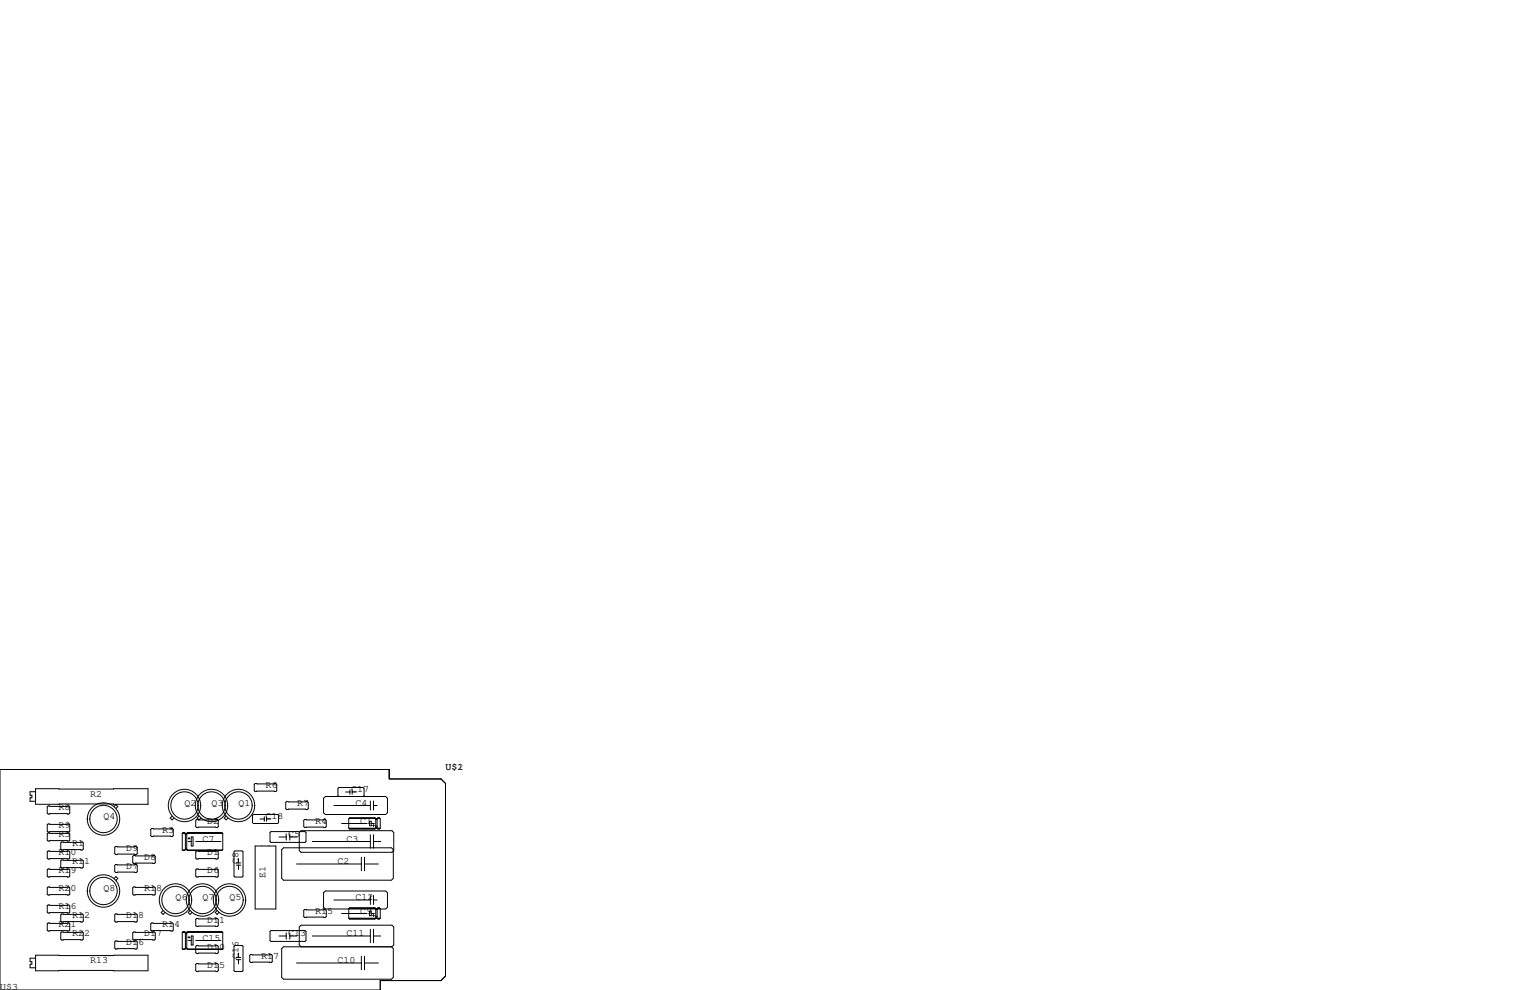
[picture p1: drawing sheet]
<svg xmlns="http://www.w3.org/2000/svg" width="432mm" height="279mm" viewBox="0 0 432 279" stroke-linecap="round" stroke-linejoin="round" font-family="sans-serif">
<g fill="none" stroke="#000" stroke-width=".28">
<path d="M0 217.2h109.9v2.6h14.6l1.2 1.3v54.4l-1.2 1.2h-17.2v2.7h-107.3zM9.9 223.4h-1.4v1h.5v.7h-.5v1h1.4M10 222.6h31.8v4.4h-31.8zM13.6 232.5h5.8l.3 .3v1.8l-.3 .2h-5.8l-.3-.2v-1.8zM13.6 235.1h5.8l.3 .2v1.8l-.3 .3h-5.8l-.3-.3v-1.8zM13.6 227.5h5.8l.3 .2v1.8l-.3 .2h-5.8l-.3-.2v-1.8zM17.4 237.6h5.8l.3 .3v1.7l-.3 .3h-5.8l-.3-.3v-1.7zM32.2 227.6l.5-.5 .5 .5-.5 .5M32.6 238.9h5.9l.2 .2v1.8l-.2 .3h-5.9l-.2-.3v-1.8zM42.8 233.8h5.8l.3 .3v1.7l-.3 .3h-5.8l-.3-.3v-1.7zM48.6 230.3l-.6 .6 .6 .5 .5-.5M51.4 235.2h11.5"/>
<path d="M51.4 235.2v4.6l.3 .2M51.4 235.2l.3-.3h.4l.2 .3v4.6M51.6 239.9h.6M51.7 235.1h.4M52.1 240h-.4M52.3 239.7h.4M52.3 235.5h.4M52.3 239.8l-.2 .2h-.4M52.3 239.6h.4M52.5 235.3h.1M52.7 239.8l.3 .2M52.8 239.9h9.9"/>
<path d="M53 235.1h9.6M53.1 237.5h.9M53.1 236.6h.5M53.3 236.3v.6M54 236.2h.5v2.6h-.5zM55.2 237.5h7.2M55.5 231.3h5.8l.3 .2v1.8l-.3 .3h-5.8l-.3-.3v-1.8zM56.2 230.3l-.5 .6 .5 .5 .5-.5M62.6 240h-9.6M62.9 235.2l-.3-.3h-9.6l-.3 .3v4.6M62.9 235.2v4.6l-.3 .2h-9.6M63.8 230.3l-.5 .6 .5 .5 .5-.5"/>
<path d="M71.2 230.1l.3-.2h6.9l.2 .2v2.1l-.2 .2h-6.9l-.3-.2zM72 221.1h5.9l.2 .3v1.7l-.2 .3h-5.9l-.2-.3v-1.7zM72 238.8h5.9v17.7h-5.9zM73.4 231.1h1.2M74.6 230.5v1.3M75.2 230.5v1.3M75.2 231.1h1.3M76.5 234.7h9.6l.3 .2v2.6l-.3 .2h-9.6l-.3-.2v-2.6zM78.7 236.2h2.1M80 239.3h30.5l.5 .5v8.1l-.5 .5h-30.5l-.5-.5v-8.1zM80.8 235.3v1.8M80.9 226.2h5.8l.3 .2v1.8l-.3 .3h-5.8l-.3-.3v-1.8z"/>
<path d="M81.8 236.2h2M81.8 235.3v1.8M85 234.4h25.6l.5 .5v5.1l-.5 .5h-25.6l-.5-.5v-5.1zM86 231.3h5.8l.3 .2v1.8l-.3 .3h-5.8l-.3-.3v-1.8zM88.1 237.5h16.4M91.3 225.3l.5-.5h17l.5 .5v4.1l-.5 .5h-17l-.5-.5zM94.2 227.3h10.3M95.6 224.8l-.2-.3v-2l.2-.3h6.9l.2 .3v2l-.2 .3M96.4 232.4h7.1M97.5 223.5h1.3M98.4 233.7h8.9M98.6 230.9h7.3"/>
<path d="M98.7 233.9h7.1M98.8 222.9v1.3M99.4 223.5h1.2M99.4 222.9v1.3M104.3 231.8h.5v1.2h-.5zM104.5 226.1v2.5M104.5 235.6v3.8M104.8 232.4h.9M105.2 233h.5M105.4 226.1v2.5M105.4 232.7v.5M105.4 235.6v3.8"/>
<path d="M105.4 237.5h2M105.4 227.3h1M105.8 230.8h-7.1l-.3 .3v2.6M105.8 230.8l-7.1 .1M105.8 230.8l.2 .3M106 231.1h.4M106 231.1v2.6l-.2 .3h-7.1l-.3-.3M106 233.2h.4M106 231.2h.4M106.2 233.6h.1M106.4 231.1v2.6l.3 .3h.4l.2-.3M106.6 230.9h.6"/>
<path d="M106.7 233.9h.4M107.1 230.8l.2 .3v2.6M107.1 230.8l-.4 .1M107.1 230.8h-.4l-.3 .3M13.6 240.2h5.8l.3 .2v1.8l-.3 .2h-5.8l-.3-.2v-1.8zM13.6 245.2h5.8l.3 .3v1.8l-.3 .2h-5.8l-.3-.2v-1.8zM13.6 250.3h5.8l.3 .3v1.7l-.3 .3h-5.8l-.3-.3v-1.7zM13.6 255.4h5.8l.3 .3v1.7l-.3 .3h-5.8l-.3-.3v-1.7zM17.4 242.7h5.8l.3 .3v1.7l-.3 .3h-5.8l-.3-.3v-1.7zM17.4 257.9h5.8l.3 .3v1.8l-.3 .2h-5.8l-.3-.2v-1.8zM32.2 247.9l.5-.5 .5 .5-.5 .6M32.6 244h5.9l.2 .2v1.8l-.2 .3h-5.9l-.2-.3v-1.8z"/>
<path d="M32.6 257.9h5.9l.2 .3v1.8l-.2 .2h-5.9l-.2-.2v-1.8zM37.5 250.6l.2-.3h5.9l.2 .3v1.7l-.2 .3h-5.9l-.2-.3zM37.7 241.4h5.9l.2 .3v1.8l-.2 .2h-5.9l-.2-.2v-1.8zM46 257l-.5 .5 .5 .6 .6-.6M53.6 257l-.5 .5 .5 .6 .6-.6M55.2 245.5l.3-.3h5.8l.3 .3v1.8l-.3 .2h-5.8l-.3-.2zM55.2 259.5l.3-.3h5.8l.3 .3v1.7l-.3 .3h-5.8l-.3-.3zM55.5 240.2h5.8l.3 .2v1.8l-.3 .2h-5.8l-.3-.2v-1.8zM61.3 257l-.6 .5 .6 .6 .5-.6M66.3 240.2h2l.3 .2v6.9l-.3 .2h-2l-.3-.2v-6.9zM66.7 243.5h1.2M66.7 244.2h1.2"/>
<path d="M67.3 242.3v1.2M67.3 244.2v1.2M83.7 243.8h18.3M85.7 256.9l.3-.2h5.8l.3 .2v1.8l-.3 .3h-5.8l-.3-.3zM91.3 252l.5-.5h17l.5 .5v4l-.5 .5h-17l-.5-.5zM94.2 254h10.3M96.4 257.8h7.1M98.4 259.1h8.9M98.6 256.3h7.3M98.7 259.3h7.1M102 241.9v3.8M102.9 241.9v3.8"/>
<path d="M102.9 243.8h3.9M104.3 257.2h.5v1.2h-.5zM104.5 252.7v2.6M104.8 257.8h.9M105.2 258.4h.5M105.4 252.7v2.6M105.4 258.1v.5M105.4 254h1M105.8 256.2l.2 .3M105.8 256.2h-7.1l-.3 .3v2.6M105.8 256.2l-7.1 .1M106 256.5v2.6l-.2 .3h-7.1l-.3-.3"/>
<path d="M106 258.6h.4M106 256.5h.4M106 256.6h.4M106.2 259h.1M106.4 256.5v2.6l.3 .3h.4l.2-.3M106.6 256.3h.6M106.7 259.3h.4M107.1 256.2l.2 .3v2.6M107.1 256.2h-.4l-.3 .3M107.1 256.2l-.4 .1M9.9 270.4h-1.4v1h.5v.7h-.5v1h1.4M10 269.6h31.8v4.4h-31.8z"/>
<path d="M13.6 260.5h5.8l.3 .2v1.8l-.3 .3h-5.8l-.3-.3v-1.8zM17.4 263h5.8l.3 .3v1.7l-.3 .3h-5.8l-.3-.3v-1.7zM32.6 265.6h5.9l.2 .2v1.8l-.2 .2h-5.9l-.2-.2v-1.8zM37.5 263.3l.2-.3h5.9l.2 .3v1.7l-.2 .3h-5.9l-.2-.3zM42.5 260.7l.3-.2h5.8l.3 .2v1.8l-.3 .3h-5.8l-.3-.3zM51.4 263.1h11.5M51.4 263.1v4.6l.3 .3M51.4 263.1l.3-.2h.4l.2 .2v4.6M51.6 267.8h.6M51.7 263h.4M52.1 267.9l-.4 .1M52.3 267.7h.4"/>
<path d="M52.3 263.4h.4M52.3 267.7l-.2 .3h-.4M52.3 267.6h.4M52.5 263.3h.1M52.7 267.7l.3 .3M52.8 267.8h9.9M53 263h9.6M53.1 265.4h.9M53.1 264.5h.5M53.3 264.3v.5M54 264.2h.5v2.5h-.5zM55.2 267.1l.3-.3h5.8l.3 .3v1.8l-.3 .2h-5.8l-.3-.2z"/>
<path d="M55.2 272.2l.3-.3h5.8l.3 .3v1.7l-.3 .3h-5.8l-.3-.3zM55.2 265.4h7.2M62.6 267.9l-9.6 .1M62.9 263.1l-.3-.2h-9.6l-.3 .2v4.6M62.9 263.1v4.6l-.3 .3h-9.6M66 267.1l.3-.3h2l.3 .3v6.8l-.3 .3h-2l-.3-.3zM66.7 270.2h1.2M66.7 270.8h1.2M67.3 269v1.2M67.3 270.8v1.2M70.5 269.6l.2-.2h5.9l.2 .2v1.8l-.2 .3h-5.9l-.2-.3zM76.2 262.9l.3-.3h9.6l.3 .3v2.5l-.3 .3h-9.6l-.3-.3z"/>
<path d="M78.7 264.2h2.1M80.8 263.3v1.7M81.8 263.3v1.7M81.8 264.2h2M83.7 271.8h18.3M85 267.2l-.5-.5v-5.1l.5-.5h25.6l.5 .5v5.1l-.5 .5h-30.6l-.5 .5v8.1l.5 .6h30.5l.5-.6v-8.1l-.5-.5M88.1 264.2h16.4M102 269.9v3.8M102.9 269.9v3.8M102.9 271.8h3.9M104.5 262.3v3.8M105.4 262.3v3.8"/>
<path d="M105.4 264.2h2"/>
<circle cx="29.2" cy="231.1" r="4.6"/>
<circle cx="29.2" cy="231.1" r="3.9"/>
<circle cx="52.1" cy="227.3" r="3.9"/>
<circle cx="52.1" cy="227.3" r="4.6"/>
<circle cx="59.7" cy="227.3" r="3.9"/>
<circle cx="59.7" cy="227.3" r="4.6"/>
<circle cx="67.3" cy="227.3" r="3.9"/>
<circle cx="67.3" cy="227.3" r="4.6"/>
<circle cx="29.2" cy="251.5" r="3.9"/>
<circle cx="29.2" cy="251.5" r="4.6"/>
<circle cx="49.5" cy="254" r="4.6"/>
<circle cx="49.5" cy="254" r="3.9"/>
<circle cx="57.1" cy="254" r="4.6"/>
<circle cx="57.1" cy="254" r="3.9"/>
<circle cx="64.8" cy="254" r="4.6"/>
<circle cx="64.8" cy="254" r="3.9"/>
</g>
<g font-size="2.8">
<text x="125.7" y="217.2">U$1</text>
<text x="129.1" y="217.2">2</text>
<text x="25.4" y="224.8">R2</text>
<text x="52.1" y="227.3">Q2</text>
<text x="59.7" y="227.3">Q3</text>
<text x="67.3" y="227.3">Q1</text>
<text x="74.9" y="222.2">R6</text>
<text x="83.8" y="227.3">R7</text>
<text x="99.1" y="223.5">C17</text>
<text x="100.3" y="227.3">C4</text>
<text x="16.5" y="228.6">R8</text>
<text x="16.5" y="233.7">R9</text>
<text x="29.2" y="231.1">Q4</text>
<text x="58.4" y="232.4">D2</text>
<text x="74.9" y="231.1">C18</text>
<text x="88.9" y="232.4">R4</text>
<text x="101.6" y="232.4">C1</text>
<text x="16.5" y="236.2">R5</text>
<text x="20.3" y="238.8">R1</text>
<text x="45.7" y="234.9">R3</text>
<text x="57.1" y="237.5">C7</text>
<text x="81.3" y="236.2">C5</text>
<text x="97.8" y="237.5">C3</text>
<text x="16.5" y="241.3">R10</text>
<text x="20.3" y="243.8">R11</text>
<text x="35.6" y="240">D9</text>
<text x="35.6" y="245.1">D7</text>
<text x="40.6" y="242.6">D8</text>
<text x="58.4" y="241.3">D1</text>
<text x="67.3" y="243.8" transform="rotate(-90 67.3 243.8)">C8</text>
<text x="95.2" y="243.8">C2</text>
<text x="16.5" y="246.4">R19</text>
<text x="16.5" y="251.5">R20</text>
<text x="29.2" y="251.5">Q8</text>
<text x="40.6" y="251.5">R18</text>
<text x="58.4" y="246.4">D6</text>
<text x="74.9" y="247.6" transform="rotate(-90 74.9 247.6)">E1</text>
<text x="16.5" y="256.5">R16</text>
<text x="49.5" y="254">Q6</text>
<text x="57.1" y="254">Q7</text>
<text x="64.8" y="254">Q5</text>
<text x="88.9" y="257.8">R15</text>
<text x="100.3" y="254">C12</text>
<text x="101.6" y="257.8">C9</text>
<text x="16.5" y="261.6">R21</text>
<text x="20.3" y="259.1">R12</text>
<text x="35.6" y="259.1">D18</text>
<text x="45.7" y="261.6">R14</text>
<text x="58.4" y="260.3">D11</text>
<text x="20.3" y="264.2">R22</text>
<text x="35.6" y="266.7">D16</text>
<text x="40.6" y="264.2">D17</text>
<text x="57.1" y="265.4">C15</text>
<text x="58.4" y="268">D10</text>
<text x="81.3" y="264.2">C13</text>
<text x="97.8" y="264.2">C11</text>
<text x="25.4" y="271.8">R13</text>
<text x="58.4" y="273">D15</text>
<text x="67.3" y="270.5" transform="rotate(-90 67.3 270.5)">C16</text>
<text x="73.7" y="270.5">R17</text>
<text x="95.2" y="271.8">C10</text>
<text x="0" y="279.4">U$3</text>
</g>
</svg>
